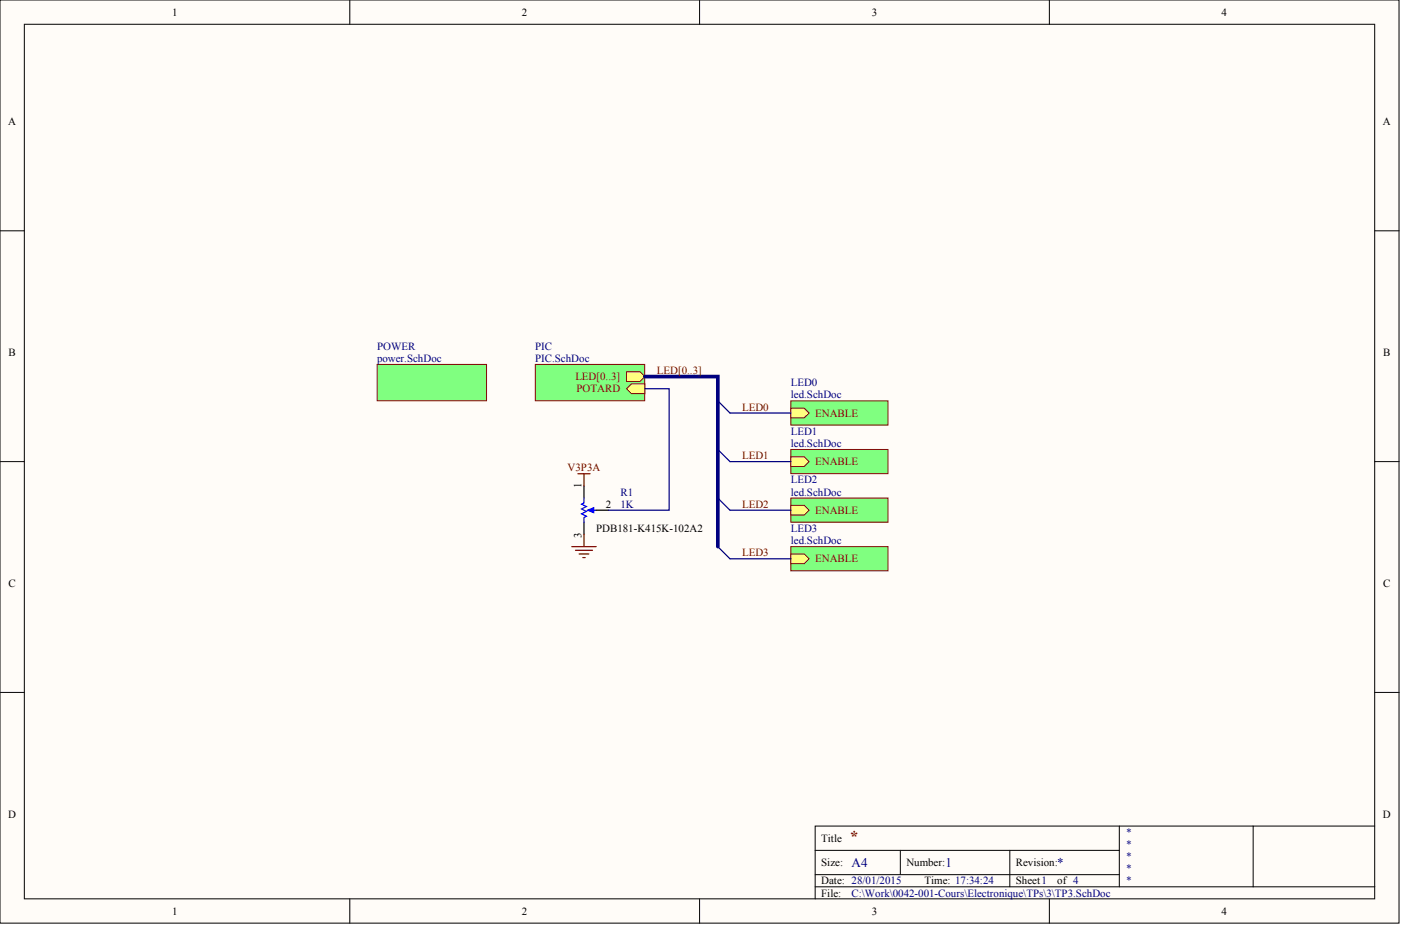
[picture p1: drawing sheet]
<svg xmlns="http://www.w3.org/2000/svg" width="488mm" height="322mm" viewBox="0 0 488 322" stroke-linecap="round" stroke-linejoin="round" font-family="sans-serif">
<g fill="#fffcf8" stroke="#000" stroke-width=".35">
<path d="M0 0h486.9v321.4h-486.9z"/>
<path d="M8.5 8.5h469.9v304.5h-469.9z"/>
</g>
<g fill="none" stroke="#000" stroke-width=".35">
<path d="M121.7 0v8.5M243.4 0v8.5M365.2 0v8.5M0 80.4h8.5M478.4 80.4h8.5M0 160.7h8.5M478.4 160.7h8.5M0 241.1h8.5M478.4 241.1h8.5M283.7 296.1h105.8M313.3 296.1v8.5M351.4 296.1v12.7"/>
<path d="M389.5 287.6v21.2M436.1 287.6h-152.4v25.4M478.4 287.6h-42.3v21.2M121.7 313v8.5M243.4 313v8.5M283.7 308.8h194.7M283.7 304.6h105.8M365.2 313v8.5"/>
</g>
<path d="M186.3 126.9h38.1v12.6h-38.1z" fill="#80ff80" stroke="#800000" stroke-width=".35"/>
<g fill="#ffff80" stroke="#800000" stroke-width=".35">
<path d="M218 135.4l1.7-1.7h4.7v3.3h-4.7z" fill-rule="evenodd"/>
<path d="M218 129.4h4.7l1.7 1.7-1.7 1.7h-4.7z" fill-rule="evenodd"/>
</g>
<path d="M275.2 139.6h33.8v8.4h-33.8z" fill="#80ff80" stroke="#800000" stroke-width=".35"/>
<path d="M275.2 142.1h4.7l1.7 1.7-1.7 1.7h-4.7z" fill-rule="evenodd" fill="#ffff80" stroke="#800000" stroke-width=".35"/>
<path d="M275.2 156.5h33.8v8.4h-33.8z" fill="#80ff80" stroke="#800000" stroke-width=".35"/>
<path d="M275.2 159h4.7l1.7 1.7-1.7 1.7h-4.7z" fill-rule="evenodd" fill="#ffff80" stroke="#800000" stroke-width=".35"/>
<path d="M275.2 173.4h33.8v8.4h-33.8z" fill="#80ff80" stroke="#800000" stroke-width=".35"/>
<path d="M275.2 176h4.7l1.7 1.7-1.7 1.7h-4.7z" fill-rule="evenodd" fill="#ffff80" stroke="#800000" stroke-width=".35"/>
<path d="M275.2 190.3h33.8v8.5h-33.8z" fill="#80ff80" stroke="#800000" stroke-width=".35"/>
<path d="M275.2 192.9h4.7l1.7 1.7-1.7 1.7h-4.7z" fill-rule="evenodd" fill="#ffff80" stroke="#800000" stroke-width=".35"/>
<path d="M224.4 131.1h25.4v59.2" fill="none" stroke="#000080" stroke-width="1.3"/>
<path d="M224.4 135.4h8.5v42.3h-21.2M249.8 139.6l4.2 4.2h21.2M249.8 156.5l4.2 4.2h21.2M249.8 173.4l4.2 4.3h21.2M249.8 190.3l4.2 4.3h21.2" fill="none" stroke="#000080" stroke-width=".42"/>
<path d="M203.2 169.2v4.2M207.5 177.7h4.2M203.2 181.9v4.2" fill="none" stroke="#000" stroke-width=".42"/>
<path d="M203.2 173.4v1.7l-.8 .4 1.7 .9-1.7 .8 1.7 .9-1.7 .8 1.7 .9-.9 .4v1.7M205.3 177.7h2.2" fill="none" stroke="#00f" stroke-width=".42"/>
<path d="M204.5 177.7l2.1-.9v1.7z" fill="#00f" stroke="#00f" stroke-width=".42"/>
<path d="M201.1 165h4.2M203.2 165v4.2M199 190.3h8.5M200.3 191.6h5.9M201.5 192.9h3.4M202.8 194.2h.8M203.2 186.1v4.2" fill="none" stroke="#800000" stroke-width=".42"/>
<path d="M131.2 126.9h38.1v12.6h-38.1z" fill="#80ff80" stroke="#800000" stroke-width=".35"/>
<text font-size="5.7" fill="#800000" x="295.5" y="293.2">*</text>
<g font-size="4.6" fill="#000080">
<text x="296.4" y="301.9">A4</text>
<text x="329" y="301.9">1</text>
<text x="367.9" y="301.9">*</text>
</g>
<g font-size="3.8">
<text x="59.9" y="5.5">1</text>
<text x="181.6" y="5.5">2</text>
<text x="303.4" y="5.5">3</text>
<text x="425.1" y="5.5">4</text>
<text x="2.8" y="43.6">A</text>
<text x="481.3" y="43.6">A</text>
<text x="3" y="123.9">B</text>
<text x="481.4" y="123.9">B</text>
<text x="202.4" y="170" transform="rotate(-90 202.4 170)">1</text>
<text x="210.8" y="176.8">2</text>
<text x="207.5" y="185.3">PDB181-K415K-102A2</text>
<text x="202.4" y="187.2" transform="rotate(-90 202.4 187.2)">3</text>
<text x="3" y="204.3">C</text>
<text x="481.4" y="204.3">C</text>
<text x="2.8" y="284.7">D</text>
<text x="481.3" y="284.7">D</text>
<text x="285.8" y="293.1">Title</text>
<text x="285.8" y="301.6">Size:</text>
<text x="315.4" y="301.6">Number:</text>
<text x="353.5" y="301.6">Revision:</text>
<text x="285.8" y="307.9">Date: 28/01/2015</text>
<text x="321.8" y="307.9">Time: 17:34:24</text>
<text x="353.5" y="307.9">Sheet1</text>
<text x="367.9" y="307.9">of 4</text>
<text x="285.8" y="312.2">File:</text>
<text x="59.9" y="318.5">1</text>
<text x="181.6" y="318.5">2</text>
<text x="303.4" y="318.5">3</text>
<text x="425.1" y="318.5">4</text>
</g>
<g font-size="3.8" fill="#000080">
<text x="131.2" y="121.8">POWER</text>
<text x="186.3" y="121.8">PIC</text>
<text x="131.2" y="126.1">power.SchDoc</text>
<text x="186.3" y="126.1">PIC.SchDoc</text>
<text x="275.2" y="134.5">LED0</text>
<text x="275.2" y="138.7">led.SchDoc</text>
<text x="275.2" y="151.4">LED1</text>
<text x="275.2" y="155.7">led.SchDoc</text>
<text x="215.9" y="172.6">R1</text>
<text x="275.2" y="168.4">LED2</text>
<text x="275.2" y="172.6">led.SchDoc</text>
<text x="215.9" y="176.8">1K</text>
<text x="275.2" y="185.3">LED3</text>
<text x="275.2" y="189.5">led.SchDoc</text>
<text x="391.6" y="291">*</text>
<text x="391.6" y="295.3">*</text>
<text x="391.6" y="299.5">*</text>
<text x="391.6" y="303.7">*</text>
<text x="391.6" y="307.9">*</text>
<text x="296.4" y="312.2">C:\Work\0042-001-Cours\Electronique\TPs\3\TP3.SchDoc</text>
</g>
<g font-size="3.8" fill="#800000">
<text x="228.6" y="130.3">LED[0..3]</text>
<text x="200.2" y="132.4">LED[0..3]</text>
<text x="200.6" y="136.6">POTARD</text>
<text x="258.3" y="143">LED0</text>
<text x="283.7" y="145.1">ENABLE</text>
<text x="258.3" y="159.9">LED1</text>
<text x="197.5" y="164.1">V3P3A</text>
<text x="283.7" y="162">ENABLE</text>
<text x="258.3" y="176.8">LED2</text>
<text x="283.7" y="178.9">ENABLE</text>
<text x="258.3" y="193.7">LED3</text>
<text x="283.7" y="195.8">ENABLE</text>
</g>
</svg>
